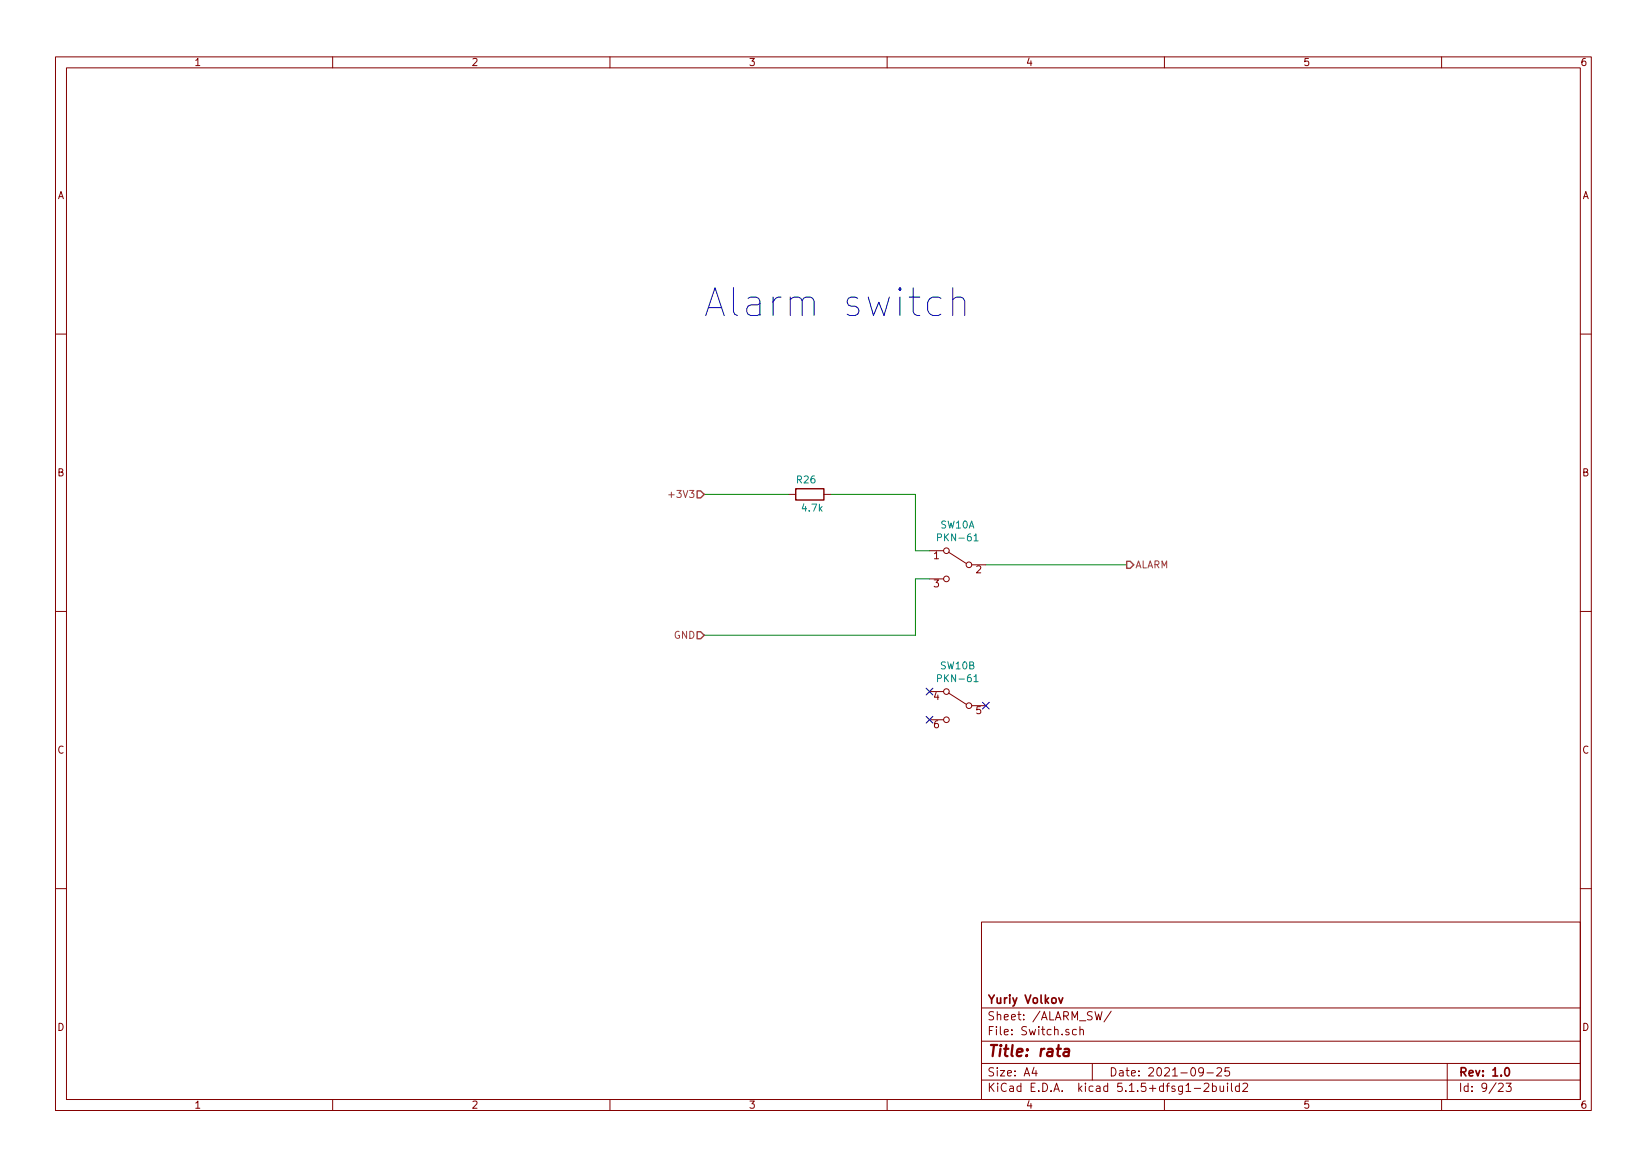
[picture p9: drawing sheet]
<svg xmlns="http://www.w3.org/2000/svg" width="297mm" height="210mm" viewBox="0 0 297 210" stroke-linecap="round" stroke-linejoin="round" font-family="sans-serif">
<g fill="none" stroke="#840000" stroke-width=".18">
<path d="M10 10.3h277v189.9h-277zM12 12.2h273v186.1h-273zM60 10.3v1.9M110 10.3v1.9M160 10.3v1.9M210 10.3v1.9M260 10.3v1.9M10 60.2h2M285 60.2h2M142.2 89.1h1.3M148.6 89.1h1.3M167.6 99.3h2.6"/>
<path d="M171.1 99.6l3.1 2M10 110.3h2M167.6 104.4h2.6M175.3 101.8h2.5M285 110.3h2M167.6 124.7h2.6M167.6 129.8h2.6M171.1 125l3.1 2M175.3 127.2h2.5M10 160.2h2M177 166.3h108v32h-108zM285 160.2h2"/>
<path d="M60 198.3v1.9M110 198.3v1.9M160 198.3v1.9M177 194.8h108M177 191.8h108M177 187.8h108M177 181.8h108M186.5 192.5l-.4 1h1M186.8 193v1M194.1 185.7l-.4-.1-.3 .3 .1 .6 .2 .1 .4-.1M194.8 185.7l.2-.1 .3 .1 .1 .9M194.8 185.1v1.5"/>
<path d="M197 191.8v3M197.5 182.4l.3 1.5 .3-1.1 .3 1.1 .4-1.5M200.4 182.3l-1.3 2M210 198.3v1.9M215.4 196.3h1.1M217 193.2l-.2 .3-.5-.1-.1-.2v-.4l.1-.2 .5-.1 .2 .2a1.19 1.19 0 0 1-.2 1.2l-.5 .1M217.2 195.5l.6-.2 .2 .5-.9 1h.9M217.7 193.5h1.1M218.7 195.9l.4-.1 .3 .3-.1 .6h-.6M218.7 195.3v1.5M219.5 192.7l.2-.2h.3l.3 .2v.3v.2l-.9 .8h.9M220 195.8l.1 .9 .3 .1 .3-.1"/>
<path d="M220.7 195.8v1M221.4 195.3v.2M221.4 195.8v1M221.7 192.5h-.7l-.1 .7 .2-.1 .5 .1 .2 .2-.1 .5-.2 .1-.6-.1M222.1 195.3v1.3l.2 .2M223.5 195.9l-.4-.1-.3 .3 .1 .6 .2 .1 .4-.1M223.5 195.3v1.5M224.2 195.5l.5-.2 .3 .5-.9 1h.9M260 198.3v1.9M261 191.8v6.5M270.3 195.5l.5-.2 .3 .5-.9 1h.9M271.6 195.3h.9l-.4 .6 .4 .1v.7l-.2 .1-.7-.1"/>
<circle cx="170.7" cy="99.3" r=".51"/>
<circle cx="170.7" cy="104.4" r=".51"/>
<circle cx="174.8" cy="101.8" r=".51"/>
<circle cx="170.7" cy="124.7" r=".51"/>
<circle cx="170.7" cy="129.8" r=".51"/>
<circle cx="174.8" cy="127.2" r=".51"/>
</g>
<path d="M191 179.9l.3 1 .4-1M271.5 192.7l.2-.2a.81 .81 0 0 1 .6 .6 .81 .81 0 0 1-.3 .8l-.1 .1a.79 .79 0 0 1-.4-1.3z" fill="none" stroke="#840000" stroke-width=".3"/>
<path d="M192 189.2h.8l-.1 1.2M192.8 189.6l-.7 .1a.4 .4 0 0 0-.3 .3 .4 .4 0 0 0 .2 .4l.7-.1" fill="none" stroke="#840000" stroke-width=".41"/>
<path d="M169.1 96.9l.6-.1v-.4l-.1-.1h-.5v1.2M175.7 97.5h.7M169.1 122.3l.6-.1v-.4l-.1-.1h-.5v1.2M175.7 122.9h.7" fill="none" stroke="#008484" stroke-width=".18"/>
<path d="M143.5 88.1h5.1v2.1h-5.1z" fill="none" stroke="#840000" stroke-width=".25"/>
<path d="M127 89.1h15.2M149.9 89.1h15.2v10.2h2.5M167.6 104.4h-2.5v10.1h-38.1M177.8 101.8h25.4" fill="none" stroke="#008400" stroke-width=".18"/>
<path d="M125.7 88.5h.7l.6 .6-.6 .7h-.7zM125.7 113.9h.7l.6 .6-.6 .7h-.7zM203.2 101.2h.6l.7 .6-.7 .7h-.6z" fill="none" stroke="#848400" stroke-width=".25"/>
<path d="M120.6 89.2h1" fill="none" stroke="#848400" stroke-width=".18"/>
<path d="M127.3 56.9l1.7-5 1.6 5M127.8 55.5h2.3M171.8 54a1.25 1.25 0 0 1 2.2 .3v2.6" fill="none" stroke="#0000c2" stroke-width=".18"/>
<path d="M167 124.1l1.2 1.2M167 129.2l1.2 1.2M168.2 124.1l-1.2 1.2M168.2 129.2l-1.2 1.2M177.2 126.6l1.2 1.3M178.4 126.6l-1.2 1.3" fill="none" stroke="#000084" stroke-width=".18"/>
<text font-size="7" fill="#0000c2" x="131.9" y="57.1">Alarm switch</text>
<text font-size="2.8" fill="#840000" x="178" y="190.5">Title: rata</text>
<g font-size="2.1" fill="#840000">
<text x="178" y="184">Sheet: /ALARM_SW/</text>
<text x="178" y="181">Yuriy Volkov</text>
<text x="178" y="186.7">File: Switch.sch</text>
<text x="178" y="196.9">KiCad E.D.A. kicad 5.1.5+dfsg1-2build2</text>
<text x="178" y="194.1">Size: A4</text>
<text x="200" y="194.1">Date: 2021-09-25</text>
<text x="263" y="194.1">Rev: 1.0</text>
<text x="263" y="196.9">Id: 9/23</text>
</g>
<g font-size="1.8" fill="#840000">
<text x="35" y="11.9">1</text>
<text x="85" y="11.9">2</text>
<text x="135" y="11.9">3</text>
<text x="185" y="11.9">4</text>
<text x="235" y="11.9">5</text>
<text x="285" y="11.9">6</text>
<text x="10.4" y="35.9">A</text>
<text x="285.4" y="35.9">A</text>
<text x="10.4" y="85.9">B</text>
<text x="285.4" y="85.9">B</text>
<text x="168.4" y="100.8">1</text>
<text x="168.4" y="105.9">3</text>
<text x="176" y="103.4">2</text>
<text x="168.4" y="126.2">4</text>
<text x="168.4" y="131.3">6</text>
<text x="176" y="128.8">5</text>
<text x="10.4" y="135.9">C</text>
<text x="285.4" y="135.9">C</text>
<text x="10.4" y="185.9">D</text>
<text x="285.4" y="185.9">D</text>
<text x="35" y="199.9">1</text>
<text x="85" y="199.9">2</text>
<text x="135" y="199.9">3</text>
<text x="185" y="199.9">4</text>
<text x="235" y="199.9">5</text>
<text x="285" y="199.9">6</text>
</g>
<g font-size="1.8" fill="#848400">
<text x="121.3" y="89.8">+3V3</text>
<text x="204.7" y="102.5">ALARM</text>
<text x="121.5" y="115.2">GND</text>
</g>
<g font-size="1.8" fill="#008484">
<text x="143.8" y="87.2">R26</text>
<text x="144.8" y="92.2">4.7k</text>
<text x="169.6" y="95.3">SW10A</text>
<text x="169.6" y="97.6">PKN-61</text>
<text x="169.6" y="123">PKN-61</text>
<text x="169.7" y="120.7">SW10B</text>
</g>
</svg>
